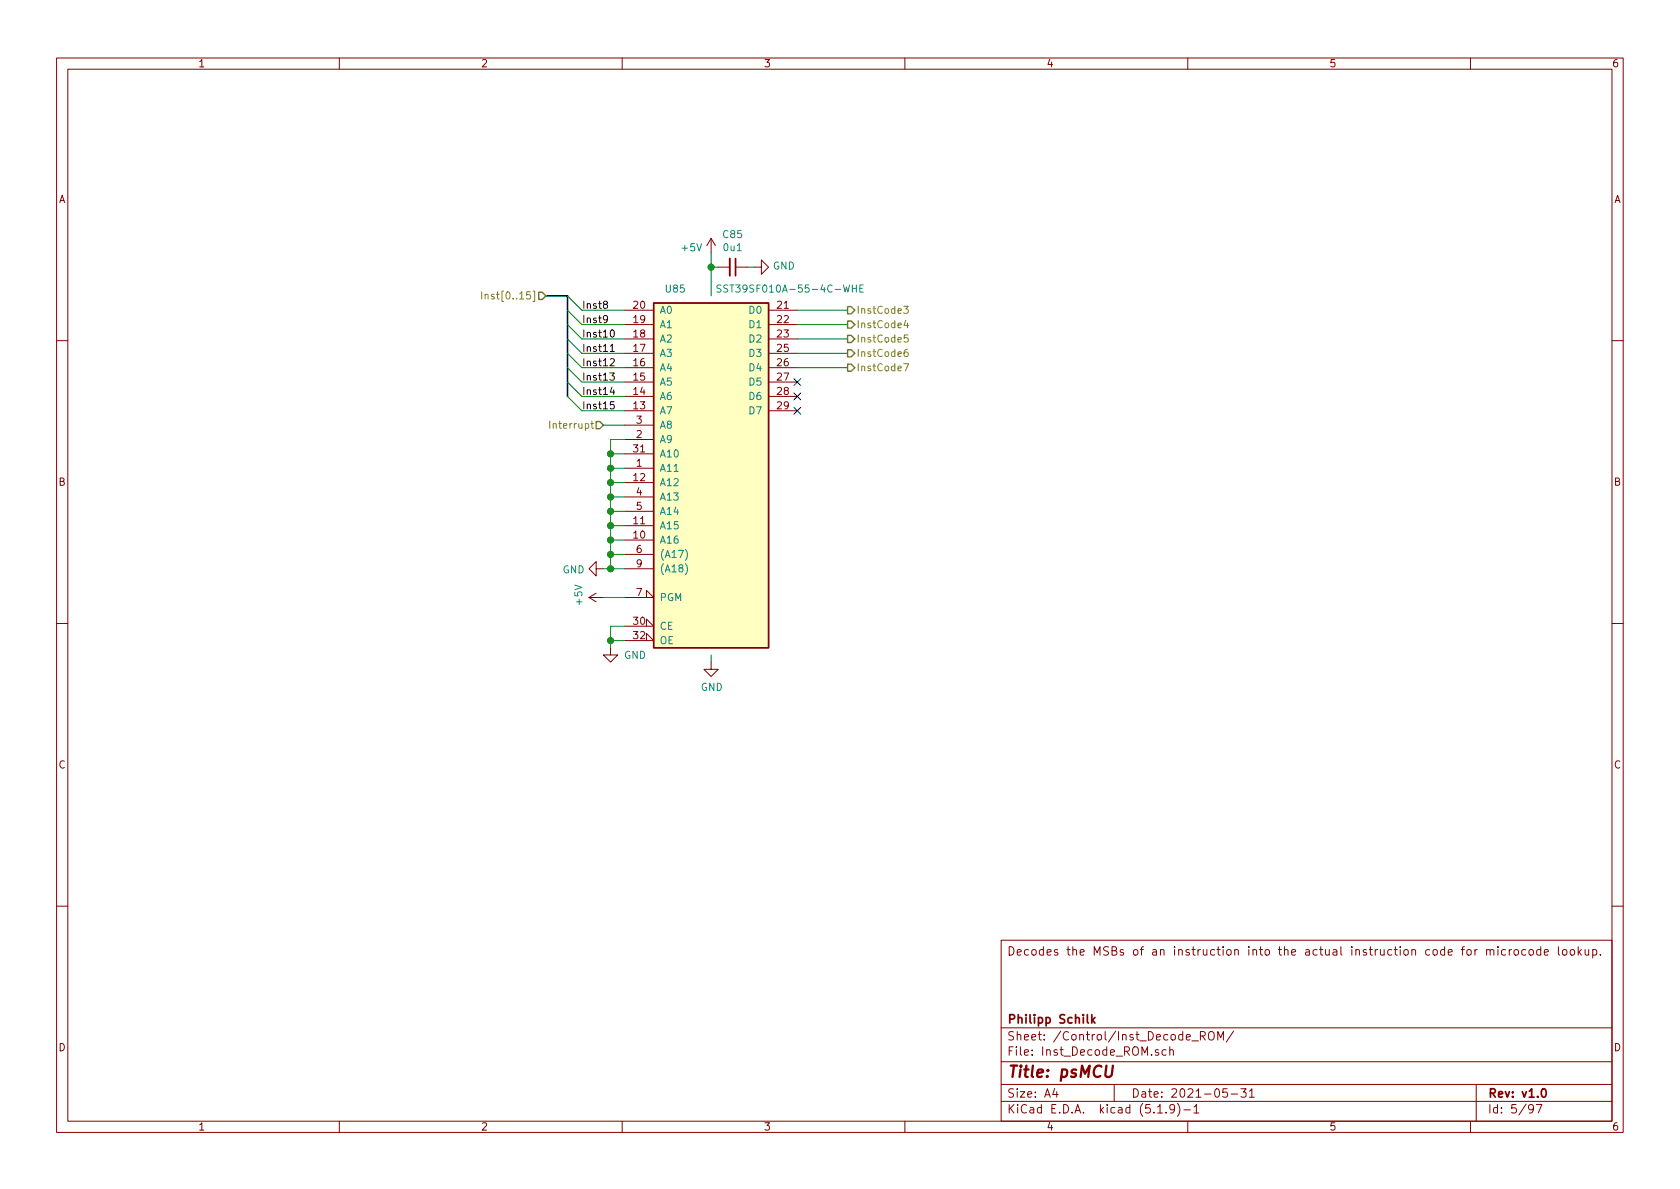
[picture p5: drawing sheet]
<svg xmlns="http://www.w3.org/2000/svg" width="297mm" height="210mm" viewBox="0 0 297 210" stroke-linecap="round" stroke-linejoin="round" font-family="sans-serif">
<g fill="none" stroke="#840000" stroke-width=".18">
<path d="M10 10.3h277v189.9h-277zM12 12.2h273v186.1h-273zM60 10.3v1.9M110 10.3v1.9M160 10.3v1.9M210 10.3v1.9M260 10.3v1.9M110.5 59.9h5.1M110.5 57.4h5.1M110.5 54.9h5.1M125.7 42.2l-.7 1.2M125.7 42.2v2.5"/>
<path d="M125.7 42.2l.8 1.2M127 47.2h2M130 47.2h2.1M133.3 47.2h1.3v-1.2l1.3 1.2-1.3 1.3v-1.3M135.9 59.9h5.1M135.9 57.4h5.1M135.9 54.9h5.1M10 60.2h2M110.5 72.6h5.1M110.5 70.1h5.1M110.5 67.6h5.1M110.5 65h5.1"/>
<path d="M110.5 62.5h5.1M110.5 77.7h5.1M110.5 75.2h5.1M135.9 72.6h5.1M135.9 70.1h5.1M135.9 67.6h5.1M135.9 65h5.1M135.9 62.5h5.1M285 60.2h2M110.5 82.8h5.1M110.5 95.5h5.1M110.5 93h5.1"/>
<path d="M110.5 85.3h5.1M110.5 80.3h5.1M110.5 87.9h5.1M110.5 90.4h5.1M110.5 98h5.1M10 110.3h2M104.1 105.7l1.3 .7M104.1 105.7h2.6M105.4 100.6v-1.3l-1.3 1.3 1.3 1.2v-1.2h1.3M105.4 104.9l-1.3 .8M107.9 114.5v1.3h1.3l-1.3 1.3-1.2-1.3h1.2M110.5 110.7h5.1l-1.3-1.2v1.2"/>
<path d="M110.5 113.3h5.1l-1.3-1.3v1.3M110.5 105.7h5.1l-1.3-1.3v1.3M110.5 100.6h5.1M125.7 117.1v1.3h1.3l-1.3 1.2-1.2-1.2h1.2M285 110.3h2M10 160.2h2M177 166.3h108v32h-108zM261.2 167.9l-.3 .1-.1 .2M262.8 168l.3-.1 .3 .1 .1 .9M262.8 167.9v1M263.5 168.1a.36 .36 0 0 1 .3-.2 .36 .36 0 0 1 .3 .2v.8M264.8 167.4v.2"/>
<path d="M264.8 167.9v1M266.2 168l-.4-.1-.3 .3 .1 .6 .2 .1 .4-.1M266.9 167.9v1M267.3 167.9l-.4 .1v.2M267.8 168l.2-.1 .4 .1 .1 .6-.1 .2-.4 .1-.2-.1zM269.8 168l-.5-.1-.2 .3v.6l.2 .1 .5-.1M270.4 168l.2-.1 .4 .1v.8l-.2 .1-.4-.1zM272.4 168l-.4-.1-.3 .3 .1 .6 .2 .1 .4-.1M272.4 167.4v1.5M273 168.4l.8-.1-.1-.3-.4-.1-.3 .2 .1 .7h.6M275.5 167.4v1.3l.3 .2M276.3 168l.3-.1 .4 .1v.6l-.1 .2-.3 .1-.3-.1z"/>
<path d="M277.7 168l.2-.1 .4 .1v.8l-.2 .1-.4-.1zM279 167.4v1.5M279.2 168.3l.4 .6M279.6 167.9l-.6 .6M280.3 167.9v.9l.4 .1 .2-.1M280.9 167.9v1M281.6 168l.4-.1 .3 .3-.1 .6h-.6M281.6 167.9v1.5M283 168.8v.1M285 160.2h2M60 198.3v1.9M110 198.3v1.9"/>
<path d="M160 198.3v1.9M177 194.8h108M177 191.8h108M177 187.8h108M177 181.8h108M186.5 192.5l-.4 1h1M186.8 193v1M197 191.8v3M204.7 196.8h.8M204.8 185.7l-.3-.1-.2 .2v.2l.5 .2v.3h-.5M206.2 196.7v.1M206.2 185.7l-.4-.1-.3 .3v.6l.3 .1 .4-.1"/>
<path d="M206.8 185.7l.2-.1 .4 .1 .1 .9M206.8 185.1v1.5M207.7 196l-.1 .1a.48 .48 0 0 1-.6 .1l-.2-.2 .2-.6a.48 .48 0 0 1 .6 .1 1.27 1.27 0 0 1-.2 1.2l-.4 .1M208.2 195.1a1.71 1.71 0 0 1 0 2.3M209.3 196.3h1.2M210 198.3v1.9M210.7 184.1h1.2M211.1 195.8l.4-.5v1.5M211.1 196.8h.9M212.2 183.2l.8-.1 .1-.2-.1-.3-.2-.2h-.6v1.5M212.6 183.2l.5 .7M213.7 182.6a.5 .5 0 0 1 .6-.2 .5 .5 0 0 1 .4 .5v.5a.51 .51 0 0 1-.5 .5 .51 .51 0 0 1-.5-.5z"/>
<path d="M215.3 183.9v-1.5l.5 1.1 .5-1.1v1.5M217 192.5h-.7l-.1 .7 .2-.1 .5 .1 .1 .2v.5l-.2 .1-.6-.1M217.7 193.5h1.1M218.1 182.3l-1.3 2M219.4 192.5h.9l-.5 .6 .5 .1v.7l-.3 .1-.6-.1M220.9 193l.4-.5v1.5M220.9 194h.9M260 198.3v1.9M261 191.8v6.5M271.1 196l-.3 .3-.4-.1-.1-.2v-.4l.1-.2 .4-.1 .2 .2a1.19 1.19 0 0 1-.2 1.2l-.4 .1M271.6 195.3h1l-.6 1.5"/>
</g>
<path d="M130 45.7v3.1M192.3 179.4v1.3l.2 .2M193 179.4v1.5M193.6 179.9l-.6 .6M193.2 180.4l.4 .5M272.7 192.7l.2-.2a.81 .81 0 0 1 .6 .6 .81 .81 0 0 1-.3 .8l-.2 .1a.79 .79 0 0 1-.3-1.3z" fill="none" stroke="#840000" stroke-width=".3"/>
<path d="M195.6 188.4l-.2 1.7 .2 .2a.66 .66 0 0 0 1-.2l.2-1.7" fill="none" stroke="#840000" stroke-width=".41"/>
<path d="M129 45.7v3.1" fill="none" stroke="#840000" stroke-width=".33"/>
<path d="M115.6 53.6h20.3v60.9h-20.3z" fill="#ffffc2" stroke="#ffffc2" stroke-width=".18"/>
<path d="M115.6 53.6h20.3v60.9h-20.3z" fill="none" stroke="#840000" stroke-width=".25"/>
<path d="M127.5 50.5l-.5-.1-.2 .1v.4l.6 .2 .1 .3-.3 .3-.5-.1M128.7 50.5l-.5-.1-.2 .1 .1 .4 .5 .3 .1 .2-.3 .3-.4-.1M150.7 51h.7M151.4 50.4v1.3M152 51h.5M152.6 50.4h-.6v1.3h.6M121.2 97.1a1.47 1.47 0 0 1 0 2M121.2 99.7a1.47 1.47 0 0 1 0 1.9" fill="none" stroke="#008484" stroke-width=".18"/>
<path d="M96.5 52.3h3.8v17.8" fill="none" stroke="#000084" stroke-width=".3"/>
<g fill="none" stroke="#008400" stroke-width=".18">
<path d="M100.3 59.9l2.6 2.6h7.6M100.3 57.4l2.6 2.5h7.6M100.3 54.9l2.6 2.5h7.6M100.3 52.3l2.6 2.6h7.6M125.7 47.2h1.3M125.7 44.7v7.6M132.1 47.2h1.2M141 59.9h8.9M141 57.4h8.9M141 54.9h8.9M100.3 70.1l2.6 2.5h7.6M100.3 62.5l2.6 2.5h7.6"/>
<path d="M100.3 67.6l2.6 2.5h7.6M100.3 65l2.6 2.6h7.6M106.7 75.2h3.8M110.5 77.7h-2.6v22.9M141 65h8.9M141 62.5h8.9M107.9 98h2.6M107.9 95.5h2.6M107.9 93h2.6M107.9 80.3h2.6M107.9 82.8h2.6M107.9 85.3h2.6"/>
<path d="M107.9 87.9h2.6M107.9 90.4h2.6M106.7 100.6h3.8M106.7 105.7h3.8M107.9 113.3h2.6M110.5 110.7h-2.6v3.8M125.7 115.8v1.3"/>
</g>
<path d="M85.2 51.6v1.3M85.8 52.2l.2-.2 .3 .1v.8M85.8 52v.9M159.8 54.1h.8l-.5 .5 .4 .2v.5l-.1 .1-.6-.1M160.1 56.6l-.3 .9h.8M160.5 57.1v.9M160.5 59.2h-.6l-.1 .6 .2-.1 .5 .1v.6l-.1 .1-.6-.1M97.2 74.5v1.2M159.8 64.3h.8l-.5 1.3M160.5 61.8h-.3a.79 .79 0 0 0-.1 1.2l.4-.1v-.5l-.4-.2-.3 .3" fill="none" stroke="#848400" stroke-width=".18"/>
<path d="M95.2 51.7h.7l.6 .6-.6 .7h-.7zM149.9 54.2h.6l.6 .7-.6 .6h-.6zM149.9 56.8h.6l.6 .6-.6 .6h-.6zM149.9 59.3h.6l.6 .6-.6 .7h-.6zM105.4 74.5h.6l.7 .7-.7 .6h-.6zM149.9 61.8h.6l.6 .7-.6 .6h-.6zM149.9 64.4h.6l.6 .6-.6 .7h-.6z" fill="none" stroke="#848400" stroke-width=".25"/>
<path d="M106.9 53.8l-.2-.3 .2-.2h.3l.2 .2-.1 .2-.5 .2-.1 .1v.3l.2 .2h.4l.1-.2v-.3l-.2-.2M107.4 56.4l-.2 .2-.4-.1-.1-.1 .1-.5 .4-.1 .1 .1a.84 .84 0 0 1-.3 1.2h-.2M108.1 58.4l.1-.1a.69 .69 0 0 1 .4 .7 .69 .69 0 0 1-.4 .6 .83 .83 0 0 1-.1-1.2zM107.8 66h.8l-.4 .4 .4 .2-.1 .6h-.5l-.2-.1M107.9 63.5l.5-.1 .2 .4v.2l-.8 .7h.8M107.9 61.2l.4-.3v1.2M107.9 62.1h.7M108.2 68.4l-.3 .9h.8M108.5 68.9v.9M108.6 71h-.7v.6l.2-.1 .4 .1 .1 .6-.2 .1-.5-.1" fill="none" stroke="#000" stroke-width=".18"/>
<g fill="#008400" stroke="#008400" stroke-width=".25">
<circle cx="125.7" cy="47.2" r=".51"/>
<circle cx="108" cy="93" r=".51"/>
<circle cx="108" cy="80.3" r=".51"/>
<circle cx="108" cy="82.8" r=".51"/>
<circle cx="108" cy="85.3" r=".51"/>
<circle cx="108" cy="87.9" r=".51"/>
<circle cx="108" cy="90.4" r=".51"/>
<circle cx="108" cy="113.3" r=".51"/>
<circle cx="108" cy="98" r=".51"/>
<circle cx="108" cy="100.6" r=".51"/>
<circle cx="108" cy="95.5" r=".51"/>
</g>
<path d="M140.4 66.9l1.2 1.3M140.4 69.5l1.2 1.2M140.4 72l1.2 1.2M141.6 66.9l-1.2 1.3M141.6 69.5l-1.2 1.2M141.6 72l-1.2 1.2" fill="none" stroke="#000084" stroke-width=".18"/>
<text font-size="2.8" fill="#840000" x="178" y="190.5">Title: psMCU</text>
<g font-size="2.1" fill="#840000">
<text x="178" y="169">Decodes the MSBs of an instruction into the actual instruction code for microcode lookup.</text>
<text x="178" y="184">Sheet: /Control/Inst_Decode_ROM/</text>
<text x="178" y="181">Philipp Schilk</text>
<text x="178" y="186.7">File: Inst_Decode_ROM.sch</text>
<text x="178" y="196.9">KiCad E.D.A. kicad (5.1.9)-1</text>
<text x="178" y="194.1">Size: A4</text>
<text x="200" y="194.1">Date: 2021-05-31</text>
<text x="263" y="194.1">Rev: v1.0</text>
<text x="263" y="196.9">Id: 5/97</text>
</g>
<g font-size="1.8" fill="#840000">
<text x="35" y="11.9">1</text>
<text x="85" y="11.9">2</text>
<text x="135" y="11.9">3</text>
<text x="185" y="11.9">4</text>
<text x="235" y="11.9">5</text>
<text x="285" y="11.9">6</text>
<text x="10.4" y="35.9">A</text>
<text x="285.4" y="35.9">A</text>
<text x="112.1" y="59.7">18</text>
<text x="112.1" y="57.1">19</text>
<text x="112.1" y="54.6">20</text>
<text x="137.5" y="54.6">21</text>
<text x="137.5" y="57.1">22</text>
<text x="137.5" y="59.7">23</text>
<text x="112.1" y="64.8">16</text>
<text x="112.1" y="62.2">17</text>
<text x="137.5" y="62.2">25</text>
<text x="137.5" y="64.8">26</text>
<text x="112.1" y="69.8">14</text>
<text x="112.1" y="67.3">15</text>
<text x="137.5" y="67.3">27</text>
<text x="137.5" y="69.8">28</text>
<text x="112.1" y="72.4">13</text>
<text x="112.5" y="77.5">2</text>
<text x="112.5" y="74.9">3</text>
<text x="137.5" y="72.4">29</text>
<text x="112.1" y="80">31</text>
<text x="112.5" y="82.5">1</text>
<text x="10.4" y="85.9">B</text>
<text x="112.1" y="85.1">12</text>
<text x="112.5" y="87.6">4</text>
<text x="285.4" y="85.9">B</text>
<text x="112.1" y="95.2">10</text>
<text x="112.1" y="92.7">11</text>
<text x="112.5" y="90.2">5</text>
<text x="112.5" y="97.8">6</text>
<text x="112.5" y="100.3">9</text>
<text x="112.5" y="105.4">7</text>
<text x="112.1" y="110.5">30</text>
<text x="112.1" y="113">32</text>
<text x="10.4" y="135.9">C</text>
<text x="285.4" y="135.9">C</text>
<text x="10.4" y="185.9">D</text>
<text x="285.4" y="185.9">D</text>
<text x="35" y="199.9">1</text>
<text x="85" y="199.9">2</text>
<text x="135" y="199.9">3</text>
<text x="185" y="199.9">4</text>
<text x="235" y="199.9">5</text>
<text x="285" y="199.9">6</text>
</g>
<g font-size="1.8" fill="#008484">
<text x="120.6" y="44.4">+5V</text>
<text x="127.9" y="42.1">C85</text>
<text x="128" y="44.4">0u1</text>
<text x="136.7" y="47.7">GND</text>
<text x="117.8" y="51.7">U85</text>
<text x="128.7" y="51.7">SST39SF010A-55-4C-WHE</text>
<text x="116.6" y="58">A1</text>
<text x="116.6" y="55.5">A0</text>
<text x="132.6" y="55.5">D0</text>
<text x="132.6" y="58">D1</text>
<text x="116.6" y="65.7">A4</text>
<text x="116.6" y="63.1">A3</text>
<text x="116.6" y="60.6">A2</text>
<text x="132.6" y="60.6">D2</text>
<text x="132.6" y="63.1">D3</text>
<text x="132.6" y="65.7">D4</text>
<text x="116.6" y="70.7">A6</text>
<text x="116.6" y="68.2">A5</text>
<text x="132.6" y="68.2">D5</text>
<text x="132.6" y="70.7">D6</text>
<text x="116.6" y="73.3">A7</text>
<text x="116.6" y="75.8">A8</text>
<text x="132.6" y="73.3">D7</text>
<text x="116.6" y="83.4">A11</text>
<text x="116.6" y="78.4">A9</text>
<text x="116.6" y="80.9">A10</text>
<text x="116.6" y="86">A12</text>
<text x="116.6" y="88.5">A13</text>
<text x="116.6" y="93.6">A15</text>
<text x="116.6" y="91.1">A14</text>
<text x="99.5" y="101.4">GND</text>
<text x="116.6" y="96.1">A16</text>
<text x="116.6" y="98.7">(A17)</text>
<text x="116.6" y="101.2">(A18)</text>
<text x="103" y="106.9" transform="rotate(-90 103 106.9)">+5V</text>
<text x="116.6" y="106.3">PGM</text>
<text x="116.6" y="111.4">CE</text>
<text x="116.6" y="113.9">OE</text>
<text x="110.3" y="116.5">GND</text>
<text x="123.9" y="122.2">GND</text>
</g>
<g font-size="1.8" fill="#848400">
<text x="86.7" y="53">Inst[0..15]</text>
<text x="151.4" y="55.5">InstCode3</text>
<text x="151.4" y="58">InstCode4</text>
<text x="151.4" y="60.6">InstCode5</text>
<text x="151.4" y="63.1">InstCode6</text>
<text x="151.4" y="65.7">InstCode7</text>
<text x="97.9" y="75.8">Interrupt</text>
</g>
<g font-size="1.8">
<text x="102.9" y="59.7">Inst10</text>
<text x="102.9" y="57.1">Inst9</text>
<text x="102.9" y="54.6">Inst8</text>
<text x="102.9" y="64.8">Inst12</text>
<text x="102.9" y="62.2">Inst11</text>
<text x="102.9" y="69.8">Inst14</text>
<text x="102.9" y="67.3">Inst13</text>
<text x="102.9" y="72.4">Inst15</text>
</g>
</svg>
